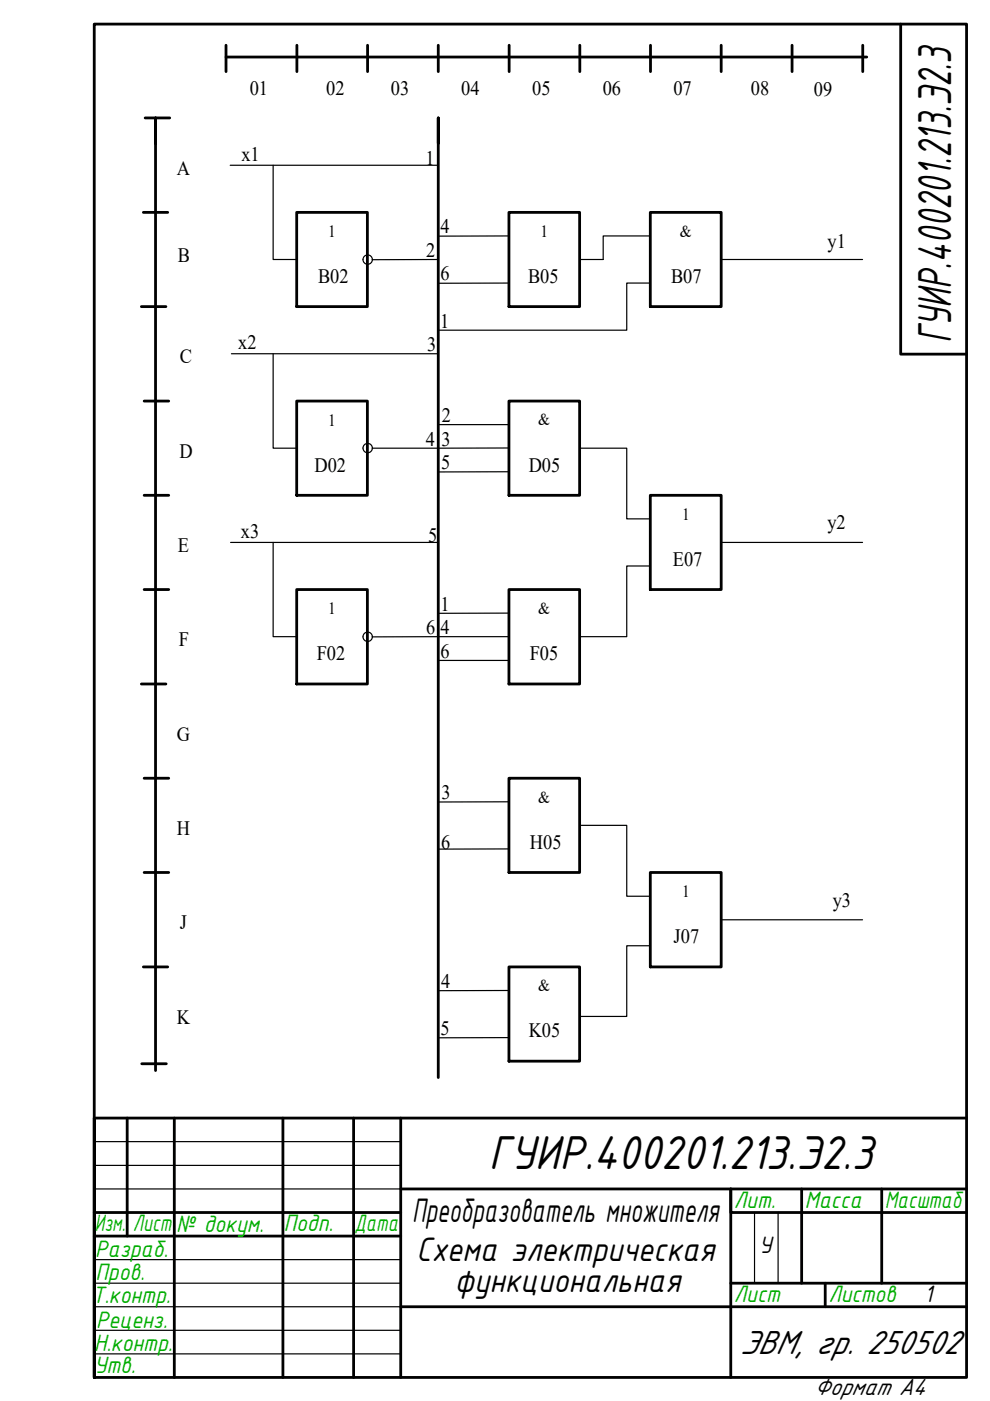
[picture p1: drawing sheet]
<svg xmlns="http://www.w3.org/2000/svg" width="210mm" height="297mm" viewBox="0 0 210 297" stroke-linecap="round" stroke-linejoin="round" font-family="sans-serif">
<!-- layer: 0 -->
<g fill="none" stroke="#000" stroke-width=".59">
<path d="M47.9 12.1h135.9M47.9 9.6v5.6M62.9 9.6v5.6M77.9 9.6v5.6M92.9 9.6v5.6M107.9 9.6v5.6M122.9 9.6v5.6M137.9 9.6v5.6M152.9 9.6v5.6M167.9 9.6v5.6M182.9 9.6v5.6M191 5.1v70h13.9"/>
<path d="M30.8 25h5.2M33 30.3v-5.3v202M92.9 30.4v-5.4v203.5M30.4 45h5.2M62.9 45h15v20h-15zM107.9 45h15v20h-15zM137.9 45h15v20h-15zM30 65h5.2M30.6 85h5.2M62.9 85h15v20h-15zM107.9 85h15v20h-15zM30.6 105h5.2"/>
<path d="M137.9 105h15v20h-15zM30.6 125h5.2M62.9 125h15v20h-15zM107.9 125h15v20h-15zM30 145h5.2M30.6 165h5.2M107.9 165h15v20h-15zM30.6 185h5.2M137.9 185h15v20h-15zM30.4 205h5.2M107.9 205h15v20h-15zM27 237.1v25"/>
<path d="M30.1 225.5h5.2M37 237.1v54.9M60 237.1v54.9M75 237.1v54.9M85 237.1v54.9M204.9 237.1h-184.9v54.9h184.9v-286.9h-184.9v286.9M20 257.1h65M85 252.1h119.9M170 252.1v20M186.9 252.1v20M204.9 257.1h-50v-5v39.9M20 262.1h65"/>
<path d="M85 277.1h119.9M154.9 272.1h50M175 272.1v5"/>
</g>
<path d="M20 242h65M20 247.1h65M20 252.1h65M160 257.1v15M165 257.1v15M20 267.1h65M20 272.1h65M20 277.1h65M20 282.1h65M20 287h65" fill="none" stroke="#000" stroke-width=".25"/>
<g fill="none" stroke="#000" stroke-width=".25">
<path d="M48.8 35h44.1M57.9 35v20h5M92.9 55l-14 .1M107.9 50l-15 .1M137.9 50h-10v5h-5M152.9 55h30M49.1 75h43.8M57.9 75v20h5M107.9 60l-15 .1M137.9 60h-5v10h-40M92.9 90h15M107.9 95h-29"/>
<path d="M122.9 95h10v15h5M48.9 115h44M57.9 115v20h5M107.9 100l-15 .1M152.9 115h30M107.9 135h-29M107.9 130h-15M137.9 120h-5v15h-10M92.9 140h15M107.9 170h-15M107.9 180h-15M122.9 175h10v15h5"/>
<path d="M152.9 195h30M107.9 210h-15M107.9 220h-15M137.9 200.5h-5v15h-10"/>
<circle cx="78" cy="55" r=".99"/>
<circle cx="78" cy="95" r=".99"/>
<circle cx="78" cy="135" r=".99"/>
</g>
<g font-size="10.9">
<text x="201.7" y="72.8" transform="rotate(-90 201.7 72.8)">ГУИР.400201.213.Э2.3</text>
<text x="103.6" y="247.9">ГУИР.400201.213.Э2.3</text>
</g>
<g font-size="7.8">
<text x="87.4" y="259.2">Преобразователь множителя</text>
<text x="88.2" y="267.3">Схема электрическая</text>
<text x="96.4" y="274">функциональная</text>
<text x="156.9" y="287">ЭВМ, гр. 250502</text>
</g>
<g font-size="5.4" fill="#00ad00">
<text x="155.6" y="256.1">Лит.</text>
<text x="170.6" y="256.1">Масса</text>
<text x="187.6" y="256.1">Масштаб</text>
<text x="20.1" y="261">Изм.</text>
<text x="28.2" y="261">Лист</text>
<text x="37.3" y="261.3">№ докум.</text>
<text x="60.2" y="261">Подп.</text>
<text x="75.1" y="261">Дата</text>
<text x="20.2" y="266.5">Разраб.</text>
<text x="20.3" y="271.4">Пров.</text>
<text x="19.5" y="276.2">Т.контр.</text>
<text x="20.4" y="281.5">Реценз.</text>
<text x="155.6" y="276">Лист</text>
<text x="175.6" y="276">Листов</text>
<text x="19.9" y="286.4">Н.контр.</text>
<text x="19.9" y="291.1">Утв.</text>
</g>
<g font-size="5.4">
<text x="161" y="265.8">У</text>
<text x="196" y="276">1</text>
<text x="172.6" y="295.9">Формат А4</text>
</g>
<g font-size="4.3">
<text x="53" y="20.1">01</text>
<text x="69.2" y="20.1">02</text>
<text x="82.9" y="20.1">03</text>
<text x="97.8" y="20.1">04</text>
<text x="112.9" y="20.1">05</text>
<text x="127.8" y="20.1">06</text>
<text x="142.8" y="20.1">07</text>
<text x="159.2" y="20.1">08</text>
<text x="172.6" y="20.4">09</text>
<text x="51.2" y="34.1">x1</text>
<text x="90.2" y="35">1</text>
<text x="37.5" y="37">A</text>
<text x="93.4" y="49.5">4</text>
<text x="175.5" y="52.5">y1</text>
<text x="37.7" y="55.6">B</text>
<text x="67.4" y="60">B02</text>
<text x="90.4" y="54.5">2</text>
<text x="93.4" y="59.5">6</text>
<text x="112" y="60">В05</text>
<text x="142.3" y="60">B07</text>
<text x="93.3" y="69.5">1</text>
<text x="38.1" y="77">C</text>
<text x="50.5" y="74.1">x2</text>
<text x="90.6" y="74.5">3</text>
<text x="93.7" y="89.5">2</text>
<text x="90.3" y="94.5">4</text>
<text x="93.6" y="94.5">3</text>
<text x="38.1" y="97">D</text>
<text x="66.7" y="100">D02</text>
<text x="93.6" y="99.5">5</text>
<text x="112.1" y="100">D05</text>
<text x="175.4" y="112.1">y2</text>
<text x="37.7" y="117">E</text>
<text x="51.1" y="114.1">x3</text>
<text x="90.8" y="115">5</text>
<text x="142.7" y="120">E07</text>
<text x="93.4" y="129.5">1</text>
<text x="37.9" y="137">F</text>
<text x="90.3" y="134.4">6</text>
<text x="93.4" y="134.5">4</text>
<text x="67.1" y="140">F02</text>
<text x="93.4" y="139.4">6</text>
<text x="112.3" y="140">F05</text>
<text x="37.5" y="157">G</text>
<text x="93.6" y="169.4">3</text>
<text x="37.5" y="177">H</text>
<text x="93.5" y="180">6</text>
<text x="112.4" y="180">H05</text>
<text x="38.1" y="197">J</text>
<text x="176.6" y="192.2">y3</text>
<text x="142.8" y="200">J07</text>
<text x="93.6" y="209.5">4</text>
<text x="37.5" y="217">K</text>
<text x="93.4" y="219.4">5</text>
<text x="112.1" y="219.9">K05</text>
</g>
<g font-size="3.6">
<text x="69.6" y="50.2">1</text>
<text x="114.6" y="50.2">1</text>
<text x="144.1" y="50.2">&amp;</text>
<text x="69.6" y="90.2">1</text>
<text x="114.1" y="90.2">&amp;</text>
<text x="144.6" y="110.2">1</text>
<text x="69.6" y="130.2">1</text>
<text x="114.1" y="130.2">&amp;</text>
<text x="114.1" y="170.2">&amp;</text>
<text x="144.6" y="190.2">1</text>
<text x="114.1" y="210.2">&amp;</text>
</g>
</svg>
